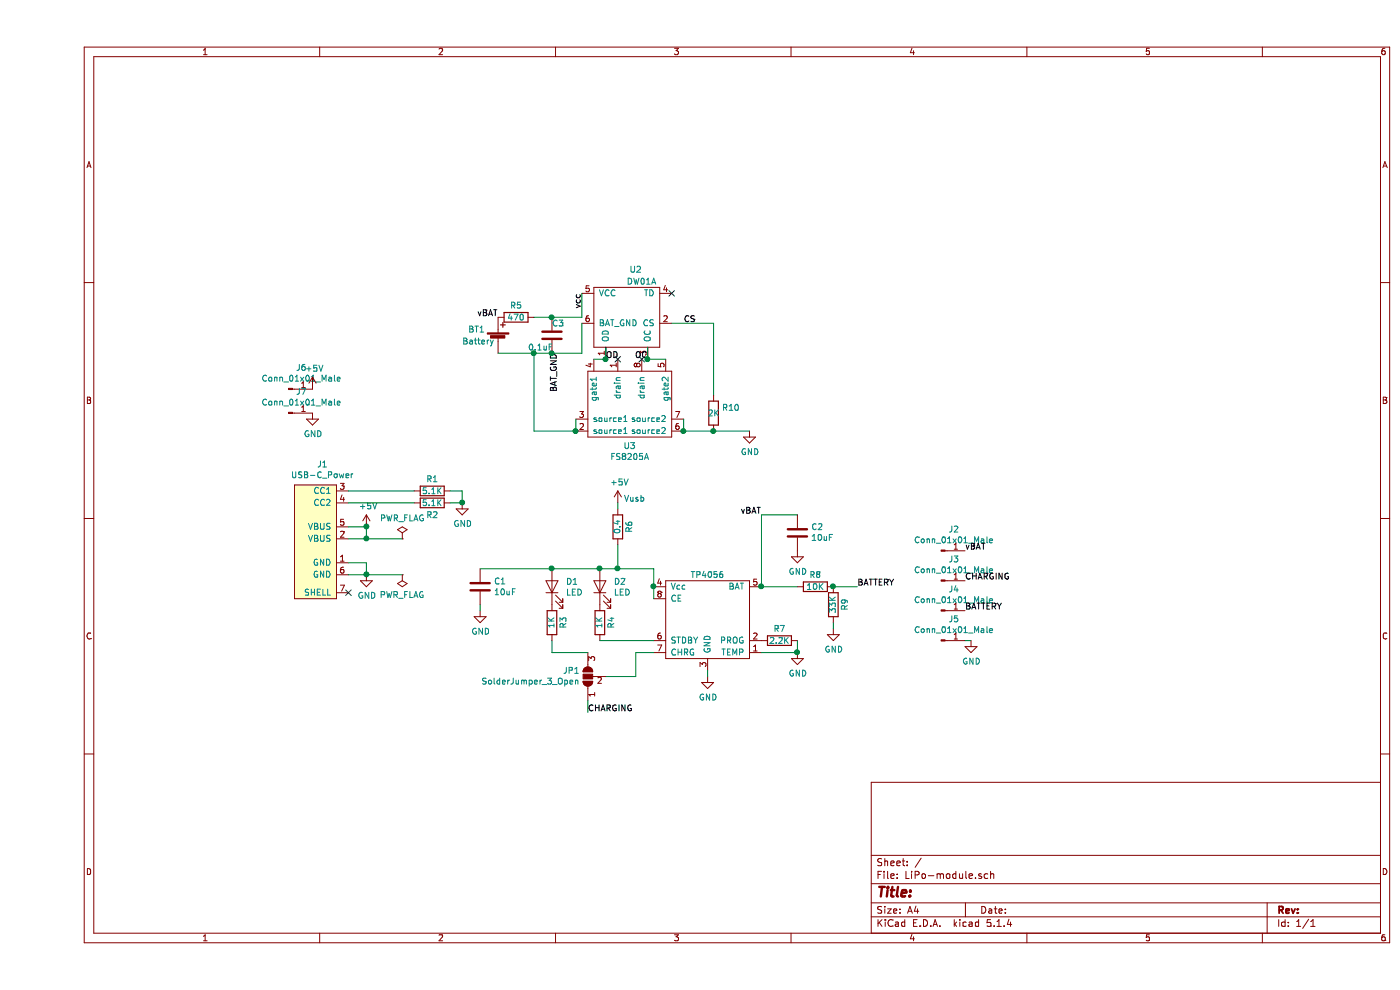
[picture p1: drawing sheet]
EESchema Schematic File Version 4
EELAYER 30 0
EELAYER END
$Descr A4 11693 8268
encoding utf-8
Sheet 1 1
Title ""
Date ""
Rev ""
Comp ""
Comment1 ""
Comment2 ""
Comment3 ""
Comment4 ""
$EndDescr
$Comp
L Device:Battery_Cell BT1
U 1 1
P 3850 2850
F 0 "BT1" H 3600 2950 50  0000 L CNN
F 1 "Battery" H 3550 2850 50  0000 L CNN
F 2 "Connector_JST:JST_PH_S3B-PH-SM4-TB_1x03-1MP_P2.00mm_Horizontal" V 3850 2910 50  0001 C CNN
F 3 "~" V 3850 2910 50  0001 C CNN
	1    3850 2850
	1    0    0    -1  
$EndComp
$Comp
L Device:R R8
U 1 1
P 6500 4900
F 0 "R8" V 6400 4900 50  0000 C CNN
F 1 "10K" V 6500 4900 50  0000 C CNN
F 2 "Resistor_SMD:R_0805_2012Metric" V 6430 4900 50  0001 C CNN
F 3 "~" H 6500 4900 50  0001 C CNN
	1    6500 4900
	0    1    1    0   
$EndComp
$Comp
L Device:R R9
U 1 1
P 6650 5050
F 0 "R9" V 6550 5050 50  0000 C CNN
F 1 "33K" V 6650 5050 50  0000 C CNN
F 2 "Resistor_SMD:R_0805_2012Metric" V 6580 5050 50  0001 C CNN
F 3 "~" H 6650 5050 50  0001 C CNN
	1    6650 5050
	-1   0    0    1   
$EndComp
$Comp
L power:GND #PWR08
U 1 1
P 6650 5250
F 0 "#PWR08" H 6650 5000 50  0001 C CNN
F 1 "GND" H 6655 5077 50  0000 C CNN
F 2 "" H 6650 5250 50  0001 C CNN
F 3 "" H 6650 5250 50  0001 C CNN
	1    6650 5250
	1    0    0    -1  
$EndComp
$Comp
L power:GND #PWR07
U 1 1
P 6350 5450
F 0 "#PWR07" H 6350 5200 50  0001 C CNN
F 1 "GND" H 6355 5277 50  0000 C CNN
F 2 "" H 6350 5450 50  0001 C CNN
F 3 "" H 6350 5450 50  0001 C CNN
	1    6350 5450
	1    0    0    -1  
$EndComp
Connection ~ 6350 5450
$Comp
L Device:C C1
U 1 1
P 3700 4900
F 0 "C1" H 3815 4946 50  0000 L CNN
F 1 "10uF" H 3815 4855 50  0000 L CNN
F 2 "Capacitor_SMD:C_0805_2012Metric" H 3738 4750 50  0001 C CNN
F 3 "~" H 3700 4900 50  0001 C CNN
	1    3700 4900
	1    0    0    -1  
$EndComp
$Comp
L power:GND #PWR04
U 1 1
P 3700 5100
F 0 "#PWR04" H 3700 4850 50  0001 C CNN
F 1 "GND" H 3705 4927 50  0000 C CNN
F 2 "" H 3700 5100 50  0001 C CNN
F 3 "" H 3700 5100 50  0001 C CNN
	1    3700 5100
	1    0    0    -1  
$EndComp
$Comp
L Device:C C2
U 1 1
P 6350 4450
F 0 "C2" H 6235 4404 50  0000 R CNN
F 1 "10uF" H 6235 4495 50  0000 R CNN
F 2 "Capacitor_SMD:C_0805_2012Metric" H 6388 4300 50  0001 C CNN
F 3 "~" H 6350 4450 50  0001 C CNN
	1    6350 4450
	-1   0    0    1   
$EndComp
Wire Wire Line
	6350 5450 6350 5350
Wire Wire Line
	6050 4900 6350 4900
$Comp
L power:GND #PWR06
U 1 1
P 5600 5650
F 0 "#PWR06" H 5600 5400 50  0001 C CNN
F 1 "GND" H 5605 5477 50  0000 C CNN
F 2 "" H 5600 5650 50  0001 C CNN
F 3 "" H 5600 5650 50  0001 C CNN
	1    5600 5650
	1    0    0    -1  
$EndComp
$Comp
L Device:R R7
U 1 1
P 6200 5350
F 0 "R7" V 6100 5350 50  0000 C CNN
F 1 "2.2K" V 6200 5350 50  0000 C CNN
F 2 "Resistor_SMD:R_0805_2012Metric" V 6130 5350 50  0001 C CNN
F 3 "~" H 6200 5350 50  0001 C CNN
	1    6200 5350
	0    1    1    0   
$EndComp
Wire Wire Line
	6050 5450 6350 5450
$Comp
L power:GND #PWR010
U 1 1
P 7800 5350
F 0 "#PWR010" H 7800 5100 50  0001 C CNN
F 1 "GND" H 7805 5177 50  0000 C CNN
F 2 "" H 7800 5350 50  0001 C CNN
F 3 "" H 7800 5350 50  0001 C CNN
	1    7800 5350
	1    0    0    -1  
$EndComp
$Comp
L power:+5V #PWR02
U 1 1
P 2750 4400
F 0 "#PWR02" H 2750 4250 50  0001 C CNN
F 1 "+5V" H 2765 4573 50  0000 C CNN
F 2 "" H 2750 4400 50  0001 C CNN
F 3 "" H 2750 4400 50  0001 C CNN
	1    2750 4400
	1    0    0    -1  
$EndComp
$Comp
L Device:R R1
U 1 1
P 3300 4100
F 0 "R1" V 3200 4100 50  0000 C CNN
F 1 "5.1K" V 3300 4100 50  0000 C CNN
F 2 "Resistor_SMD:R_0805_2012Metric" V 3230 4100 50  0001 C CNN
F 3 "~" H 3300 4100 50  0001 C CNN
	1    3300 4100
	0    1    1    0   
$EndComp
$Comp
L Device:R R2
U 1 1
P 3300 4200
F 0 "R2" V 3400 4200 50  0000 C CNN
F 1 "5.1K" V 3300 4200 50  0000 C CNN
F 2 "Resistor_SMD:R_0805_2012Metric" V 3230 4200 50  0001 C CNN
F 3 "~" H 3300 4200 50  0001 C CNN
	1    3300 4200
	0    1    1    0   
$EndComp
$Comp
L power:GND #PWR03
U 1 1
P 3550 4200
F 0 "#PWR03" H 3550 3950 50  0001 C CNN
F 1 "GND" H 3555 4027 50  0000 C CNN
F 2 "" H 3550 4200 50  0001 C CNN
F 3 "" H 3550 4200 50  0001 C CNN
	1    3550 4200
	1    0    0    -1  
$EndComp
Wire Wire Line
	3450 4100 3550 4100
Wire Wire Line
	3550 4100 3550 4200
Wire Wire Line
	3450 4200 3550 4200
Connection ~ 3550 4200
$Comp
L power:GND #PWR01
U 1 1
P 2750 4800
F 0 "#PWR01" H 2750 4550 50  0001 C CNN
F 1 "GND" H 2755 4627 50  0000 C CNN
F 2 "" H 2750 4800 50  0001 C CNN
F 3 "" H 2750 4800 50  0001 C CNN
	1    2750 4800
	1    0    0    -1  
$EndComp
Connection ~ 6050 4900
$Comp
L Device:LED D1
U 1 1
P 4300 4900
F 0 "D1" V 4339 4783 50  0000 R CNN
F 1 "LED" V 4248 4783 50  0000 R CNN
F 2 "LED_SMD:LED_0805_2012Metric" H 4300 4900 50  0001 C CNN
F 3 "~" H 4300 4900 50  0001 C CNN
	1    4300 4900
	0    -1   -1   0   
$EndComp
$Comp
L Device:R R3
U 1 1
P 4300 5200
F 0 "R3" V 4200 5200 50  0000 C CNN
F 1 "1K" V 4300 5200 50  0000 C CNN
F 2 "Resistor_SMD:R_0805_2012Metric" V 4230 5200 50  0001 C CNN
F 3 "~" H 4300 5200 50  0001 C CNN
	1    4300 5200
	-1   0    0    1   
$EndComp
$Comp
L power:+5V #PWR05
U 1 1
P 4850 4200
F 0 "#PWR05" H 4850 4050 50  0001 C CNN
F 1 "+5V" H 4865 4373 50  0000 C CNN
F 2 "" H 4850 4200 50  0001 C CNN
F 3 "" H 4850 4200 50  0001 C CNN
	1    4850 4200
	1    0    0    -1  
$EndComp
$Comp
L Device:R R6
U 1 1
P 4850 4400
F 0 "R6" V 4750 4400 50  0000 C CNN
F 1 "0.4" V 4850 4400 50  0000 C CNN
F 2 "Resistor_SMD:R_1210_3225Metric" V 4780 4400 50  0001 C CNN
F 3 "~" H 4850 4400 50  0001 C CNN
	1    4850 4400
	-1   0    0    1   
$EndComp
Wire Wire Line
	4850 4550 4850 4750
Wire Wire Line
	4850 4750 5150 4750
Connection ~ 4850 4750
$Comp
L Device:LED D2
U 1 1
P 4700 4900
F 0 "D2" V 4739 4783 50  0000 R CNN
F 1 "LED" V 4648 4783 50  0000 R CNN
F 2 "LED_SMD:LED_0805_2012Metric" H 4700 4900 50  0001 C CNN
F 3 "~" H 4700 4900 50  0001 C CNN
	1    4700 4900
	0    -1   -1   0   
$EndComp
$Comp
L parts:TP4056 U1
U 1 1
P 5600 5150
F 0 "U1" H 5400 5450 50  0001 C CNN
F 1 "TP4056" H 5600 5500 50  0000 C CNN
F 2 "Package_SO:SOIC-8-1EP_3.9x4.9mm_P1.27mm_EP2.514x3.2mm_ThermalVias" H 5400 5450 50  0001 C CNN
F 3 "" H 5400 5450 50  0001 C CNN
	1    5600 5150
	1    0    0    -1  
$EndComp
Wire Wire Line
	5150 4750 5150 4900
Connection ~ 5150 4900
Wire Wire Line
	5150 4900 5150 5000
$Comp
L Device:R R4
U 1 1
P 4700 5200
F 0 "R4" V 4600 5200 50  0000 C CNN
F 1 "1K" V 4700 5200 50  0000 C CNN
F 2 "Resistor_SMD:R_0805_2012Metric" V 4630 5200 50  0001 C CNN
F 3 "~" H 4700 5200 50  0001 C CNN
	1    4700 5200
	-1   0    0    1   
$EndComp
Text Notes 4900 4200 0    50   ~ 0
Vusb\n
Wire Wire Line
	3700 4750 4300 4750
Connection ~ 4300 4750
Wire Wire Line
	5150 5450 5000 5450
Connection ~ 4700 4750
Wire Wire Line
	4700 4750 4850 4750
Wire Wire Line
	4300 4750 4700 4750
Wire Wire Line
	4700 5350 5150 5350
Wire Wire Line
	6650 5200 6650 5250
Wire Wire Line
	3700 5100 3700 5050
Wire Wire Line
	5600 5650 5600 5600
Wire Wire Line
	4850 4200 4850 4250
$Comp
L power:PWR_FLAG #FLG0101
U 1 1
P 3050 4500
F 0 "#FLG0101" H 3050 4575 50  0001 C CNN
F 1 "PWR_FLAG" H 3050 4673 50  0000 C CNN
F 2 "" H 3050 4500 50  0001 C CNN
F 3 "~" H 3050 4500 50  0001 C CNN
	1    3050 4500
	1    0    0    -1  
$EndComp
$Comp
L power:PWR_FLAG #FLG0102
U 1 1
P 3050 4800
F 0 "#FLG0102" H 3050 4875 50  0001 C CNN
F 1 "PWR_FLAG" H 3050 4973 50  0000 C CNN
F 2 "" H 3050 4800 50  0001 C CNN
F 3 "~" H 3050 4800 50  0001 C CNN
	1    3050 4800
	-1   0    0    1   
$EndComp
Connection ~ 2750 4400
Wire Wire Line
	2600 4400 2750 4400
Wire Wire Line
	2750 4800 3050 4800
Connection ~ 2750 4800
Text Label 6050 4300 2    50   ~ 0
vBAT
Text Label 4600 5950 0    50   ~ 0
CHARGING
Text Label 6850 4900 0    50   ~ 0
BATTERY
Text Label 7750 4600 0    50   ~ 0
vBAT
Text Label 7750 4850 0    50   ~ 0
CHARGING
Text Label 7750 5100 0    50   ~ 0
BATTERY
$Comp
L Connector:Conn_01x01_Male J2
U 1 1
P 7550 4600
F 0 "J2" H 7658 4781 50  0000 C CNN
F 1 "Conn_01x01_Male" H 7658 4690 50  0000 C CNN
F 2 "Connector_Pin:Pin_D1.0mm_L10.0mm" H 7550 4600 50  0001 C CNN
F 3 "~" H 7550 4600 50  0001 C CNN
	1    7550 4600
	1    0    0    -1  
$EndComp
$Comp
L Connector:Conn_01x01_Male J3
U 1 1
P 7550 4850
F 0 "J3" H 7658 5031 50  0000 C CNN
F 1 "Conn_01x01_Male" H 7658 4940 50  0000 C CNN
F 2 "Connector_Pin:Pin_D1.0mm_L10.0mm" H 7550 4850 50  0001 C CNN
F 3 "~" H 7550 4850 50  0001 C CNN
	1    7550 4850
	1    0    0    -1  
$EndComp
$Comp
L Connector:Conn_01x01_Male J4
U 1 1
P 7550 5100
F 0 "J4" H 7658 5281 50  0000 C CNN
F 1 "Conn_01x01_Male" H 7658 5190 50  0000 C CNN
F 2 "Connector_Pin:Pin_D1.0mm_L10.0mm" H 7550 5100 50  0001 C CNN
F 3 "~" H 7550 5100 50  0001 C CNN
	1    7550 5100
	1    0    0    -1  
$EndComp
$Comp
L Connector:Conn_01x01_Male J5
U 1 1
P 7550 5350
F 0 "J5" H 7658 5531 50  0000 C CNN
F 1 "Conn_01x01_Male" H 7658 5440 50  0000 C CNN
F 2 "Connector_Pin:Pin_D1.0mm_L10.0mm" H 7550 5350 50  0001 C CNN
F 3 "~" H 7550 5350 50  0001 C CNN
	1    7550 5350
	1    0    0    -1  
$EndComp
Wire Wire Line
	7800 5350 7750 5350
Wire Wire Line
	6850 4900 6650 4900
Connection ~ 6650 4900
$Comp
L otter:USB-C_Power J1
U 1 1
P 2350 4500
F 0 "J1" H 2383 5125 50  0000 C CNN
F 1 "USB-C_Power" H 2383 5034 50  0000 C CNN
F 2 "otters:USB-C_Power" H 2350 5050 50  0001 C CNN
F 3 "" H 2350 5050 50  0001 C CNN
	1    2350 4500
	1    0    0    -1  
$EndComp
Wire Wire Line
	2750 4800 2600 4800
Wire Wire Line
	2600 4700 2750 4700
Wire Wire Line
	2750 4700 2750 4800
Wire Wire Line
	2750 4500 3050 4500
Wire Wire Line
	2600 4500 2750 4500
Wire Wire Line
	2750 4500 2750 4400
Connection ~ 2750 4500
Wire Wire Line
	3150 4100 2600 4100
Wire Wire Line
	2600 4200 3150 4200
NoConn ~ 2600 4950
$Comp
L Jumper:SolderJumper_3_Open JP1
U 1 1
P 4600 5650
F 0 "JP1" V 4646 5717 50  0000 L CNN
F 1 "SolderJumper_3_Open" V 4555 5717 50  0000 L CNN
F 2 "Jumper:SolderJumper-3_P1.3mm_Open_Pad1.0x1.5mm" H 4600 5650 50  0001 C CNN
F 3 "~" H 4600 5650 50  0001 C CNN
	1    4600 5650
	0    -1   -1   0   
$EndComp
Wire Wire Line
	4600 5950 4600 5850
Wire Wire Line
	4750 5650 5000 5650
Wire Wire Line
	5000 5450 5000 5650
Wire Wire Line
	4300 5450 4600 5450
Wire Wire Line
	4300 5350 4300 5450
$Comp
L Connector:Conn_01x01_Male J6
U 1 1
P 2100 3250
F 0 "J6" H 2208 3431 50  0000 C CNN
F 1 "Conn_01x01_Male" H 2208 3340 50  0000 C CNN
F 2 "Connector_Pin:Pin_D1.0mm_L10.0mm" H 2100 3250 50  0001 C CNN
F 3 "~" H 2100 3250 50  0001 C CNN
	1    2100 3250
	1    0    0    -1  
$EndComp
$Comp
L Connector:Conn_01x01_Male J7
U 1 1
P 2100 3450
F 0 "J7" H 2208 3631 50  0000 C CNN
F 1 "Conn_01x01_Male" H 2208 3540 50  0000 C CNN
F 2 "Connector_Pin:Pin_D1.0mm_L10.0mm" H 2100 3450 50  0001 C CNN
F 3 "~" H 2100 3450 50  0001 C CNN
	1    2100 3450
	1    0    0    -1  
$EndComp
$Comp
L power:+5V #PWR0101
U 1 1
P 2300 3250
F 0 "#PWR0101" H 2300 3100 50  0001 C CNN
F 1 "+5V" H 2315 3423 50  0000 C CNN
F 2 "" H 2300 3250 50  0001 C CNN
F 3 "" H 2300 3250 50  0001 C CNN
	1    2300 3250
	1    0    0    -1  
$EndComp
$Comp
L power:GND #PWR0102
U 1 1
P 2300 3450
F 0 "#PWR0102" H 2300 3200 50  0001 C CNN
F 1 "GND" H 2305 3277 50  0000 C CNN
F 2 "" H 2300 3450 50  0001 C CNN
F 3 "" H 2300 3450 50  0001 C CNN
	1    2300 3450
	1    0    0    -1  
$EndComp
$Comp
L Device:R R5
U 1 1
P 4000 2650
F 0 "R5" V 3900 2650 50  0000 C CNN
F 1 "470" V 4000 2650 50  0000 C CNN
F 2 "Resistor_SMD:R_0805_2012Metric" V 3930 2650 50  0001 C CNN
F 3 "~" H 4000 2650 50  0001 C CNN
	1    4000 2650
	0    1    1    0   
$EndComp
$Comp
L Device:C C3
U 1 1
P 4300 2800
F 0 "C3" H 4300 2900 50  0000 L CNN
F 1 "0.1uF" H 4100 2700 50  0000 L CNN
F 2 "Capacitor_SMD:C_0805_2012Metric" H 4338 2650 50  0001 C CNN
F 3 "~" H 4300 2800 50  0001 C CNN
	1    4300 2800
	1    0    0    -1  
$EndComp
$Comp
L parts:DW01A U2
U 1 1
P 4900 2600
F 0 "U2" H 5000 2950 50  0000 C CNN
F 1 "DW01A" H 5050 2850 50  0000 C CNN
F 2 "Package_TO_SOT_SMD:SOT-23-6" H 4650 2850 50  0001 C CNN
F 3 "" H 4650 2850 50  0001 C CNN
	1    4900 2600
	1    0    0    -1  
$EndComp
$Comp
L Device:R R10
U 1 1
P 5650 3450
F 0 "R10" H 5720 3496 50  0000 L CNN
F 1 "2K" H 5600 3450 50  0000 L CNN
F 2 "Resistor_SMD:R_0805_2012Metric" V 5580 3450 50  0001 C CNN
F 3 "~" H 5650 3450 50  0001 C CNN
	1    5650 3450
	1    0    0    -1  
$EndComp
NoConn ~ 5300 2450
Text Label 3850 2650 2    50   ~ 0
vBAT
$Comp
L parts:FS8205A U3
U 1 1
P 4950 3350
F 0 "U3" H 4950 2977 50  0000 C CNN
F 1 "FS8205A" H 4950 2886 50  0000 C CNN
F 2 "Package_SO:TSSOP-8_4.4x3mm_P0.65mm" H 4950 3600 50  0001 C CNN
F 3 "" H 4950 3600 50  0001 C CNN
	1    4950 3350
	1    0    0    -1  
$EndComp
Wire Wire Line
	4650 3000 4750 3000
Wire Wire Line
	4750 3000 4750 2900
Wire Wire Line
	5100 2900 5100 3000
Wire Wire Line
	5100 3000 5250 3000
Wire Wire Line
	5400 3500 5400 3600
$Comp
L power:GND #PWR0103
U 1 1
P 5950 3600
F 0 "#PWR0103" H 5950 3350 50  0001 C CNN
F 1 "GND" H 5955 3427 50  0000 C CNN
F 2 "" H 5950 3600 50  0001 C CNN
F 3 "" H 5950 3600 50  0001 C CNN
	1    5950 3600
	1    0    0    -1  
$EndComp
$Comp
L power:GND #PWR0104
U 1 1
P 6350 4600
F 0 "#PWR0104" H 6350 4350 50  0001 C CNN
F 1 "GND" H 6355 4427 50  0000 C CNN
F 2 "" H 6350 4600 50  0001 C CNN
F 3 "" H 6350 4600 50  0001 C CNN
	1    6350 4600
	1    0    0    -1  
$EndComp
Wire Wire Line
	6050 4300 6050 4900
Wire Wire Line
	6050 4300 6350 4300
Wire Wire Line
	3850 2950 4150 2950
Wire Wire Line
	4500 3500 4500 3600
Wire Wire Line
	5300 2700 5650 2700
Wire Wire Line
	5650 2700 5650 3300
Wire Wire Line
	5400 3600 5650 3600
Connection ~ 5400 3600
Connection ~ 5650 3600
Wire Wire Line
	5650 3600 5950 3600
Wire Wire Line
	4550 2700 4550 2950
Wire Wire Line
	4550 2950 4300 2950
Connection ~ 4150 2950
Wire Wire Line
	4150 2950 4150 3600
Wire Wire Line
	4150 3600 4500 3600
Connection ~ 4500 3600
NoConn ~ 4850 3000
NoConn ~ 5050 3000
Text Label 5400 2700 0    50   ~ 0
CS
Text Label 4350 2950 3    50   ~ 0
BAT_GND
Text Label 4550 2450 3    50   ~ 0
vcc
Text Label 4750 3000 0    50   ~ 0
OD
Connection ~ 4750 3000
Text Label 5100 3000 2    50   ~ 0
OC
Connection ~ 5100 3000
Wire Wire Line
	4150 2650 4300 2650
Connection ~ 4300 2950
Wire Wire Line
	4300 2950 4150 2950
Wire Wire Line
	4300 2650 4550 2650
Wire Wire Line
	4550 2650 4550 2450
Connection ~ 4300 2650
$EndSCHEMATC
